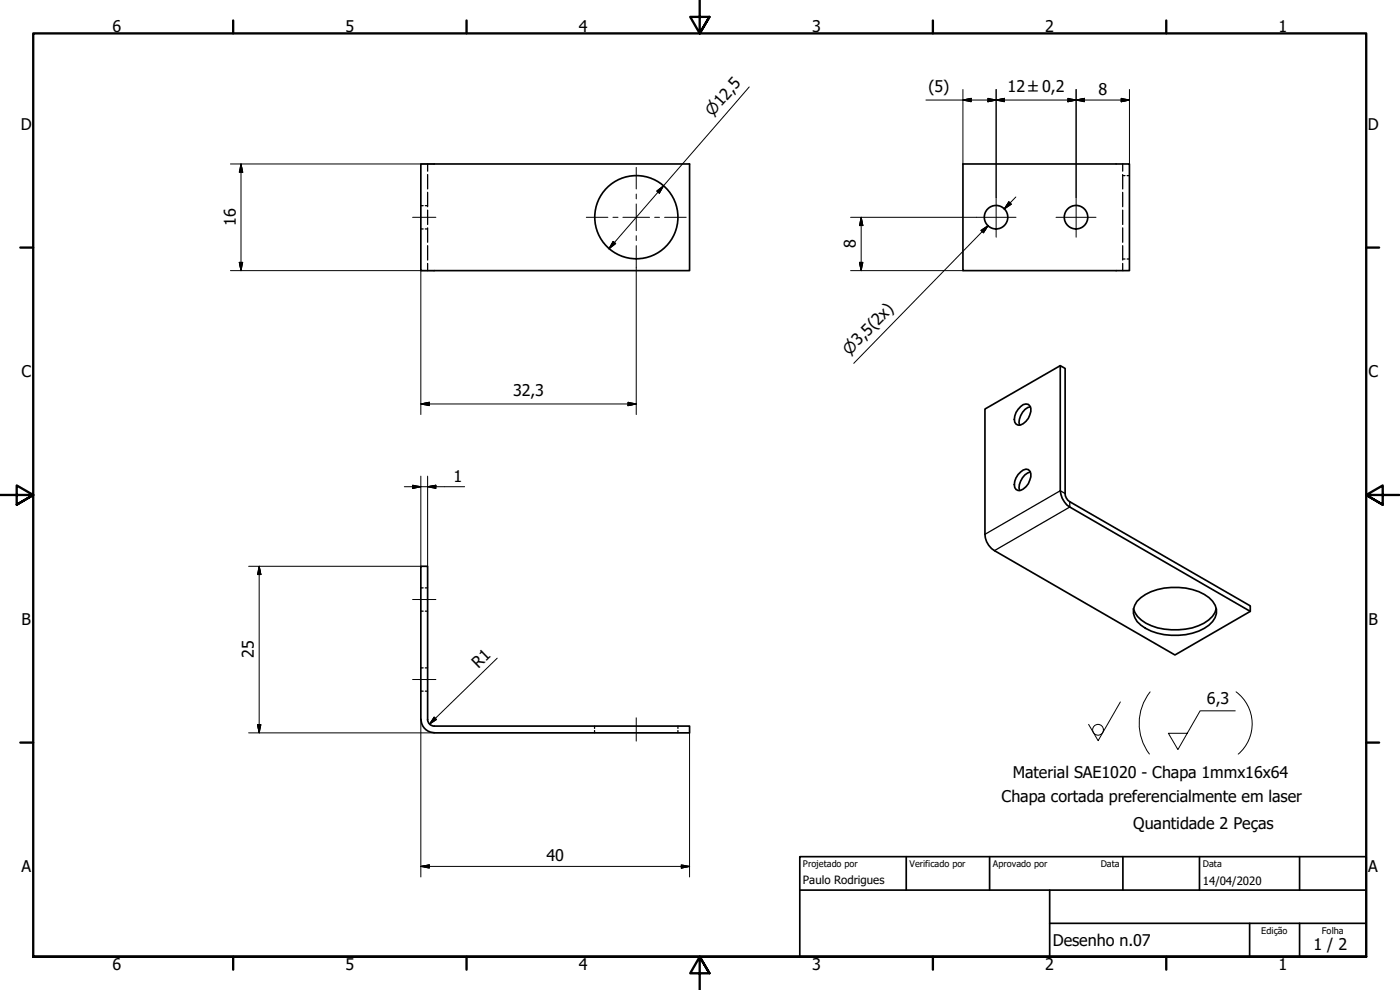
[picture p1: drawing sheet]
<svg xmlns="http://www.w3.org/2000/svg" width="420mm" height="297mm" viewBox="0 0 420 297" stroke-linecap="round" stroke-linejoin="round" font-family="sans-serif">
<g fill="none" stroke="#000" stroke-width=".51">
<path d="M126.3 49.2h80.6v32h-80.6zM289 49.2h50v32h-50zM318.2 109.7l-22.6 13v37.6a5.9 5.9 0 0 0 2.8 4.9l54.2 31.3 22.6-13.1M318.2 109.7l1.5 .8v37.6a3 3 0 0 0 1.4 2.4l54.1 31.3v1.6l-54.1-31.3a6.4 6.4 0 0 1-2.9-4.9zM306.3 122a1.7 1.7 0 0 1 2.2-.7 1.7 1.7 0 0 1 .9 2.1 4.6 4.6 0 0 1-3.8 4.2 1.94 1.94 0 0 1-1.1-2.8l.4-1.1zM309.2 122a4.8 4.8 0 0 0-3.2 5.6M305.6 142.4a2.85 2.85 0 0 1 3-1.5 2.42 2.42 0 0 1 .5 3.2 4.2 4.2 0 0 1-3.5 3.1 1.98 1.98 0 0 1-1.1-2.8zM309.2 141.6a4.9 4.9 0 0 0-3.2 5.6M340.2 182.6a9.3 9.3 0 0 0 7.2 5.8 18.9 18.9 0 0 0 15.3-2.4l1.2-1 .7-1.2 .4-1.2M341.2 180.4a16.8 16.8 0 0 1 14.7-3.9 11.6 11.6 0 0 1 8.8 5.1 4.7 4.7 0 0 1-1.9 6 18.5 18.5 0 0 1-20.4 0 4.8 4.8 0 0 1-1.2-7.2zM126.3 215.9v-46h2v46a2 2 0 0 0 2 2h76.6v2h-76.6M126.4 215.9a4 4 0 0 0 3.9 3.9"/>
<circle cx="191" cy="65.2" r="12.5"/>
<circle cx="298.9" cy="65.2" r="3.5"/>
<circle cx="322.9" cy="65.2" r="3.5"/>
</g>
<!-- layer: Oculto (ISO) -->
<g fill="none" stroke="#000" stroke-width=".38">
<path d="M128.3 49.2v2.2M128.3 52.4v4.3M128.3 57.7v4.3M336.9 49.2v2.2M336.9 52.4v4.3M336.9 57.7v4.3M336.9 52.7h.7M338.3 52.7h.7M126.3 68.7h.7M126.3 61.7h.7M127.6 68.7h.7M127.6 61.7h.7"/>
<path d="M128.3 63v4.4M128.3 68.4v4.3M128.3 73.7v4.3M128.3 79v2.2M336.9 63v4.4M336.9 68.4v4.3M336.9 73.7v4.3M336.9 79v2.2M336.9 77.7h.7M338.3 77.7h.7M126.3 176.4h.7M127.6 176.4h.7"/>
<path d="M126.3 183.4h.7M127.6 183.4h.7M126.3 207.4h.7M126.3 200.4h.7M127.6 207.4h.7M127.6 200.4h.7M178.4 217.9v.7M178.4 219.2v.7M203.5 217.9v.7M203.5 219.2v.7"/>
</g>
<path d="M319.7 148.1l-1.5-.9-22.6 13.1M321.1 150.5v1.6l-22.7 13.1" fill="none" stroke="#000" stroke-width=".38"/>
<!-- layer: Borda (ISO) -->
<g fill="none" stroke="#000" stroke-width=".7">
<path d="M70 6.1v3.9M140 6.1v3.9M210 0v10l-2.9-4.9h5.8l-2.9 4.9 2.9-4.9M280 6.1v3.9M350 6.1v3.9M6.1 74.3h3.9M410 74.3h3.9M0 148.5h10l-5-2.8v5.7l5-2.9-5 2.9M420 148.5h-10l5-2.8v5.7l-5-2.9 5 2.9M6.1 222.8h3.9M410 222.8h3.9M10 287.1v-277.1h400v277.1h-400h400"/>
<path d="M70 287.1v3.8M140 287.1v3.8M212.9 292l-2.9-4.9 2.9 4.9h-5.8l2.9-4.9v9.9M280 287.1v3.8M350 287.1v3.8"/>
</g>
<path d="M240 257h170v30.1h-170zM272 257v10.1M297 257v10.1M337 257v10.1M360 257v10.1M390 257v10.1M240 267.1h170M315 277h95M315 267.1v20M375 277v10.1M390 277v10.1" fill="none" stroke="#000" stroke-width=".51"/>
<!-- layer: Geometria de rascunho (ISO) -->
<path d="M345.2 207.6a15.3 15.3 0 0 0-.2 18.6M371 207.6a12 12 0 0 1 .6 18.7" fill="none" stroke="#000" stroke-width=".3"/>
<!-- layer: Linha de centro (ISO) -->
<path d="M123.8 65.2h7M123.8 179.9h7M123.8 203.9h7M190.9 215.4v7" fill="none" stroke="#000" stroke-width=".3"/>
<!-- layer: Marca de centro (ISO) -->
<g fill="none" stroke="#000" stroke-width=".3">
<path d="M190.9 50.2v6.5M190.9 58.2v1.5M299 59.2v12M323 59.2v12M176 65.2h6.4M184 65.2h1.5M186.9 65.2h8M190.9 61.2v8M190.9 70.7v1.5M190.9 73.7v6.5M196.5 65.2h1.4M199.5 65.2h6.4"/>
<path d="M293 65.2h11.9M316.9 65.2h12"/>
</g>
<g fill="none" stroke="#000" stroke-width=".3">
<path d="M224.9 26.1l-42.1 48.6M277.9 30h61.1M289 30l2.5-.5v1zM289 26.8v22.4M296.5 29.5l2.5 .5-2.5 .5zM299 30l2.4-.5v1zM299 26.8v32.4M320.5 29.5l2.5 .5-2.5 .5zM323 30l2.4-.5v1zM323 26.8v32.4M336.5 29.5l2.5 .5-2.5 .5zM339 26.8v22.4"/>
<path d="M69.2 49.2h61.1M72.3 49.2l.5 2.5h-1zM72.3 49.2v32M197.1 57.3l2-1.6-1.2 2.3zM304.9 59.1l-3.5 3.6M71.8 78.7h1l-.5 2.5zM184 72.4l.8 .7-2 1.6zM255.3 65.2h37.7M257.9 78.7h1.1l-.6 2.5zM258.4 65.2l.6 2.5h-1.1zM258.4 65.2v16M294.4 69.1l2.1-1.4-1.4 2.1z"/>
<path d="M294.8 69.5l1.7-1.8-40.3 41.3M302.8 60.6l.7 .7-2.1 1.4zM69.2 81.2h61.1M126.3 81.2v43.2M190.9 80.2v44.2M255.3 81.2h33.7M126.3 121.2l2.5-.5v1zM126.3 121.2h64.6M188.5 120.7l2.4 .5-2.4 .5zM121.3 146h18.1M123.8 145.6l2.5 .4-2.5 .5zM126.3 142.9v27h-51.7"/>
<path d="M128.3 146l2.5-.4v.9zM128.3 142.9v27M77.8 169.9l.5 2.5h-1zM77.8 169.9v50M149.2 197.5l-20.3 19.8M74.6 219.9h55.7M77.3 217.4h1l-.5 2.5zM126.3 215.9v47.2M130.3 215.2l.7 .7-2.1 1.4zM206.9 219.9v43.2M126.3 260l2.5-.5v1zM126.3 260h80.6"/>
<path d="M204.5 259.5l2.4 .5-2.4 .5z"/>
</g>
<g fill="#000" stroke="#000" stroke-width=".3">
<path d="M289 30l2.5-.5zM289 30l2.5-.5v1zM296.5 30.5l2.5-.5zM296.5 29.5l2.5 .5-2.5 .5zM299 30l2.4-.5zM299 30l2.4-.5v1zM320.5 30.5l2.5-.5zM320.5 29.5l2.5 .5-2.5 .5zM323 30l2.4-.5zM323 30l2.4-.5v1zM336.5 30.5l2.5-.5zM336.5 29.5l2.5 .5-2.5 .5z"/>
<path d="M72.3 49.2l.5 2.5zM72.3 49.2l.5 2.5h-1zM199.1 55.7l-1.2 2.3zM197.1 57.3l2-1.6-1.2 2.3zM71.8 78.7l.5 2.5zM71.8 78.7h1l-.5 2.5zM184 72.4l-1.2 2.3zM184 72.4l.8 .7-2 1.6zM257.9 78.7l.5 2.5zM257.9 78.7h1.1l-.6 2.5zM258.4 65.2l.6 2.5zM258.4 65.2l.6 2.5h-1.1z"/>
<path d="M296.5 67.7l-1.4 2.1zM294.4 69.1l2.1-1.4-1.4 2.1zM302.8 60.6l-1.4 2.1zM302.8 60.6l.7 .7-2.1 1.4zM126.3 121.2l2.5-.5zM126.3 121.2l2.5-.5v1zM188.5 121.7l2.4-.5zM188.5 120.7l2.4 .5-2.4 .5zM123.8 146.5l2.5-.5zM123.8 145.6l2.5 .4-2.5 .5zM128.3 146l2.5-.4zM128.3 146l2.5-.4v.9z"/>
<path d="M77.8 169.9l.5 2.5zM77.8 169.9l.5 2.5h-1zM77.3 217.4l.5 2.5zM77.3 217.4h1l-.5 2.5zM130.3 215.2l-1.4 2.1zM130.3 215.2l.7 .7-2.1 1.4zM126.3 260l2.5-.5zM126.3 260l2.5-.5v1zM204.5 260.5l2.4-.5zM204.5 259.5l2.4 .5-2.4 .5z"/>
</g>
<g fill="none" stroke="#000" stroke-width=".3">
<path d="M336.2 210.6l-6.6 11.6-2.9-4.9M370.7 213.3h-10.5l-6.7 11.6-2.9-4.9h5.7"/>
<circle cx="329.5" cy="219" r="1.62"/>
</g>
<g font-size="4.8">
<text x="33.7" y="9.6">6</text>
<text x="103.7" y="9.6">5</text>
<text x="173.7" y="9.6">4</text>
<text x="243.7" y="9.6">3</text>
<text x="313.7" y="9.6">2</text>
<text x="383.7" y="9.6">1</text>
<text x="278.6" y="27.5">(5)</text>
<text x="302.4" y="27.6">12 ±0,2</text>
<text x="329.6" y="28.4">8</text>
<text x="6.2" y="38.9">D</text>
<text x="410.5" y="38.9">D</text>
<text x="70.7" y="67.8" transform="rotate(-90 70.7 67.8)">16</text>
<text x="256.9" y="74.5" transform="rotate(-90 256.9 74.5)">8</text>
<text x="6.4" y="113.1">C</text>
<text x="410.7" y="113.1">C</text>
<text x="154" y="118.8">32,3</text>
<text x="136.1" y="144.5">1</text>
<text x="6.4" y="187.4">B</text>
<text x="410.7" y="187.4">B</text>
<text x="76.2" y="197.5" transform="rotate(-90 76.2 197.5)">25</text>
<text x="143.6" y="200.8" transform="rotate(-44 143.6 200.8)">R1</text>
<text x="362.2" y="211.2">6,3</text>
<text x="304" y="233.4">Material SAE1020 - Chapa 1mmx16x64</text>
<text x="300.6" y="240.8">Chapa cortada preferencialmente em laser</text>
<text x="340.1" y="248.7">Quantidade 2 Peças</text>
<text x="6.4" y="261.7">A</text>
<text x="164" y="258.4">40</text>
<text x="410.7" y="261.7">A</text>
<text x="316" y="283.8">Desenho n.07</text>
<text x="394.2" y="285">1 / 2</text>
<text x="33.7" y="290.9">6</text>
<text x="103.7" y="290.9">5</text>
<text x="173.7" y="290.9">4</text>
<text x="243.7" y="290.9">3</text>
<text x="313.7" y="290.9">2</text>
<text x="383.7" y="290.9">1</text>
</g>
<g font-size="4.6">
<text x="213.9" y="35.1" transform="rotate(-49 213.9 35.1)">⌀12,5</text>
<text x="255" y="106.7" transform="rotate(-46 255 106.7)">⌀3,5(2x)</text>
</g>
<g font-size="3.4">
<text x="241" y="265.4">Paulo Rodrigues</text>
<text x="361" y="265.5">14/04/2020</text>
</g>
<g font-size="2.7">
<text x="241" y="260.1">Projetado por</text>
<text x="273" y="260.1">Verificado por</text>
<text x="298" y="260.1">Aprovado por</text>
<text x="330.3" y="260">Data</text>
<text x="361" y="260">Data</text>
<text x="378.5" y="280.2">Edição</text>
<text x="396.7" y="280.1">Folha</text>
</g>
</svg>
